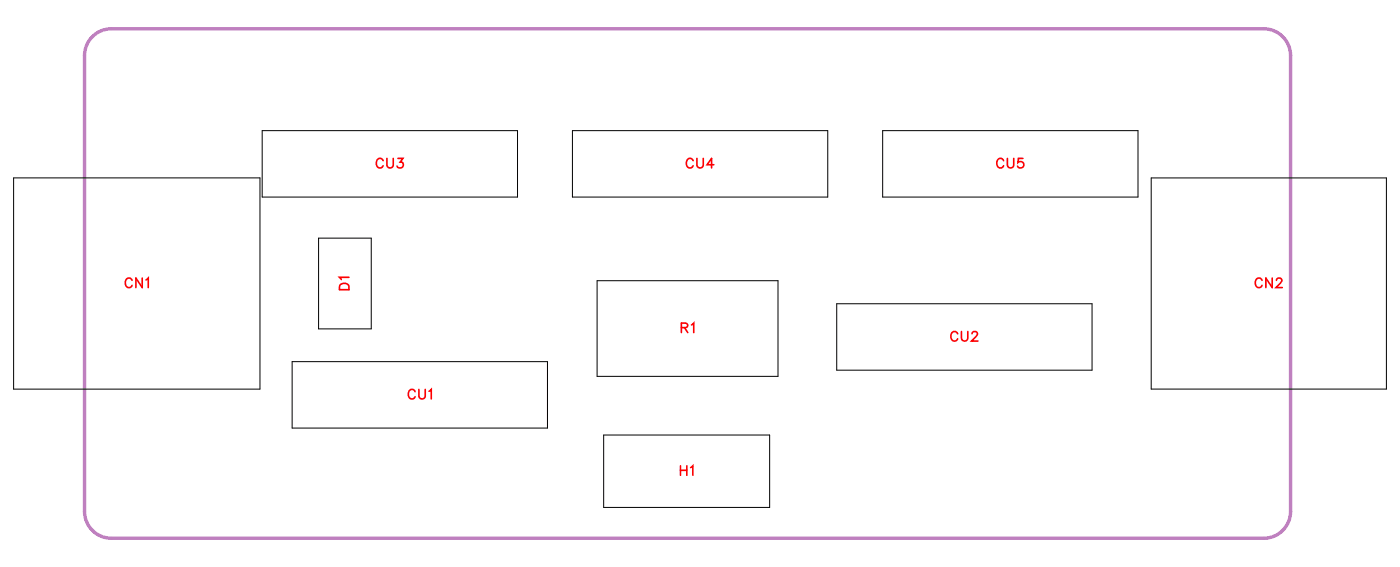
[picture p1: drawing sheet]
<svg xmlns="http://www.w3.org/2000/svg" width="104mm" height="42mm" viewBox="0 0 104 42" stroke-linecap="round" stroke-linejoin="round" font-family="sans-serif">
<path d="M6.3 38.1v-34a2 2 0 0 1 2-2h86a2 2 0 0 1 2 2v34a2 2 0 0 1-2 2h-86a2 2 0 0 1-2-2" fill="none" stroke="#bf80bf" stroke-width=".25"/>
<path d="M1 13.3h18.4v15.7h-18.4zM19.6 9.7h19v5h-19zM23.8 17.8h3.9v6.7h-3.9zM42.7 9.7h19.1v5h-19.1zM65.9 9.7h19v5h-19zM85.9 13.3h17.6v15.7h-17.6zM21.8 27h19.1v4.9h-19.1zM44.6 20.9h13.5v7.2h-13.5zM45 32.4h12.4v5.4h-12.4zM62.4 22.7h19.1v4.9h-19.1z" fill="none" stroke="#000" stroke-width=".07"/>
<g fill="none" stroke="#f00" stroke-width=".12">
<path d="M28.6 12a.26 .26 0 0 0-.3-.2 .26 .26 0 0 0-.2 .3v.2a.26 .26 0 0 0 .2 .2 .26 .26 0 0 0 .3-.1M28.9 11.8v.5l.2 .2 .2-.1v-.6M29.7 11.8h.4l-.2 .3a.24 .24 0 0 1 .1 .4 .24 .24 0 0 1-.4-.1M51.7 12a.26 .26 0 0 0-.3-.2 .26 .26 0 0 0-.2 .3v.2a.26 .26 0 0 0 .2 .2 .26 .26 0 0 0 .3-.1M52 11.8v.5l.2 .2 .2-.1 .1-.6M53.3 12.3h-.5l.3-.5v.7M74.9 12a.26 .26 0 0 0-.3-.2 .26 .26 0 0 0-.2 .3v.2a.26 .26 0 0 0 .2 .2 .26 .26 0 0 0 .3-.1M75.2 11.8v.5l.2 .2 .2-.1v-.6M76.3 11.8h-.3v.3a.25 .25 0 0 1 .3 0 .25 .25 0 0 1 0 .4 .25 .25 0 0 1-.4-.1M9.9 20.9a.26 .26 0 0 0-.3-.2 .26 .26 0 0 0-.2 .3v.2a.26 .26 0 0 0 .2 .2 .26 .26 0 0 0 .3-.1M10.6 20.7v.7l-.5-.7v.7M10.9 20.9l.2-.2v.7"/>
<path d="M25.4 21.2l.2-.1 .3 .1 .1 .4h-.7zM26 20.7h-.7l.2 .2M31 29.2a.26 .26 0 0 0-.3-.2 .26 .26 0 0 0-.2 .3v.2a.26 .26 0 0 0 .2 .3 .26 .26 0 0 0 .3-.2M31.3 29v.6l.2 .2 .2-.1v-.7M32 29.2l.2-.2v.8M50.8 34.7v.7M50.8 35.1h.5M50.8 24.4h.5v-.2l-.1-.1h-.4v.7M51.1 24.4l.2 .4M51.3 34.7v.7M51.5 34.9l.2-.2v.7M51.6 24.2l.2-.1v.7"/>
<path d="M71.5 24.9a.26 .26 0 0 0-.3-.2 .26 .26 0 0 0-.2 .3v.2a.26 .26 0 0 0 .2 .2 .26 .26 0 0 0 .3-.1M71.7 24.7v.5l.3 .2 .2-.1v-.6M72.5 24.9l.2-.2h.1l.1 .2-.1 .2-.3 .3h.5M94.2 20.9a.26 .26 0 0 0-.3-.2 .26 .26 0 0 0-.2 .3v.2a.26 .26 0 0 0 .2 .2 .26 .26 0 0 0 .3-.1M94.9 20.7v.7l-.4-.7v.7M95.3 20.9l.1-.2h.1l.2 .2-.1 .2-.4 .3h.5"/>
</g>
<g font-size="1.2" fill="#fff">
<text x="28" y="12.8">CU3</text>
<text x="51.2" y="12.8">CU4</text>
<text x="74.3" y="12.8">CU5</text>
<text x="9.3" y="21.7">CN1</text>
<text x="26.3" y="21.7" transform="rotate(-90 26.3 21.7)">D1</text>
<text x="93.6" y="21.7">CN2</text>
<text x="50.8" y="25.1">R1</text>
<text x="70.9" y="25.7">CU2</text>
<text x="30.4" y="30">CU1</text>
<text x="50.7" y="35.7">H1</text>
</g>
</svg>
